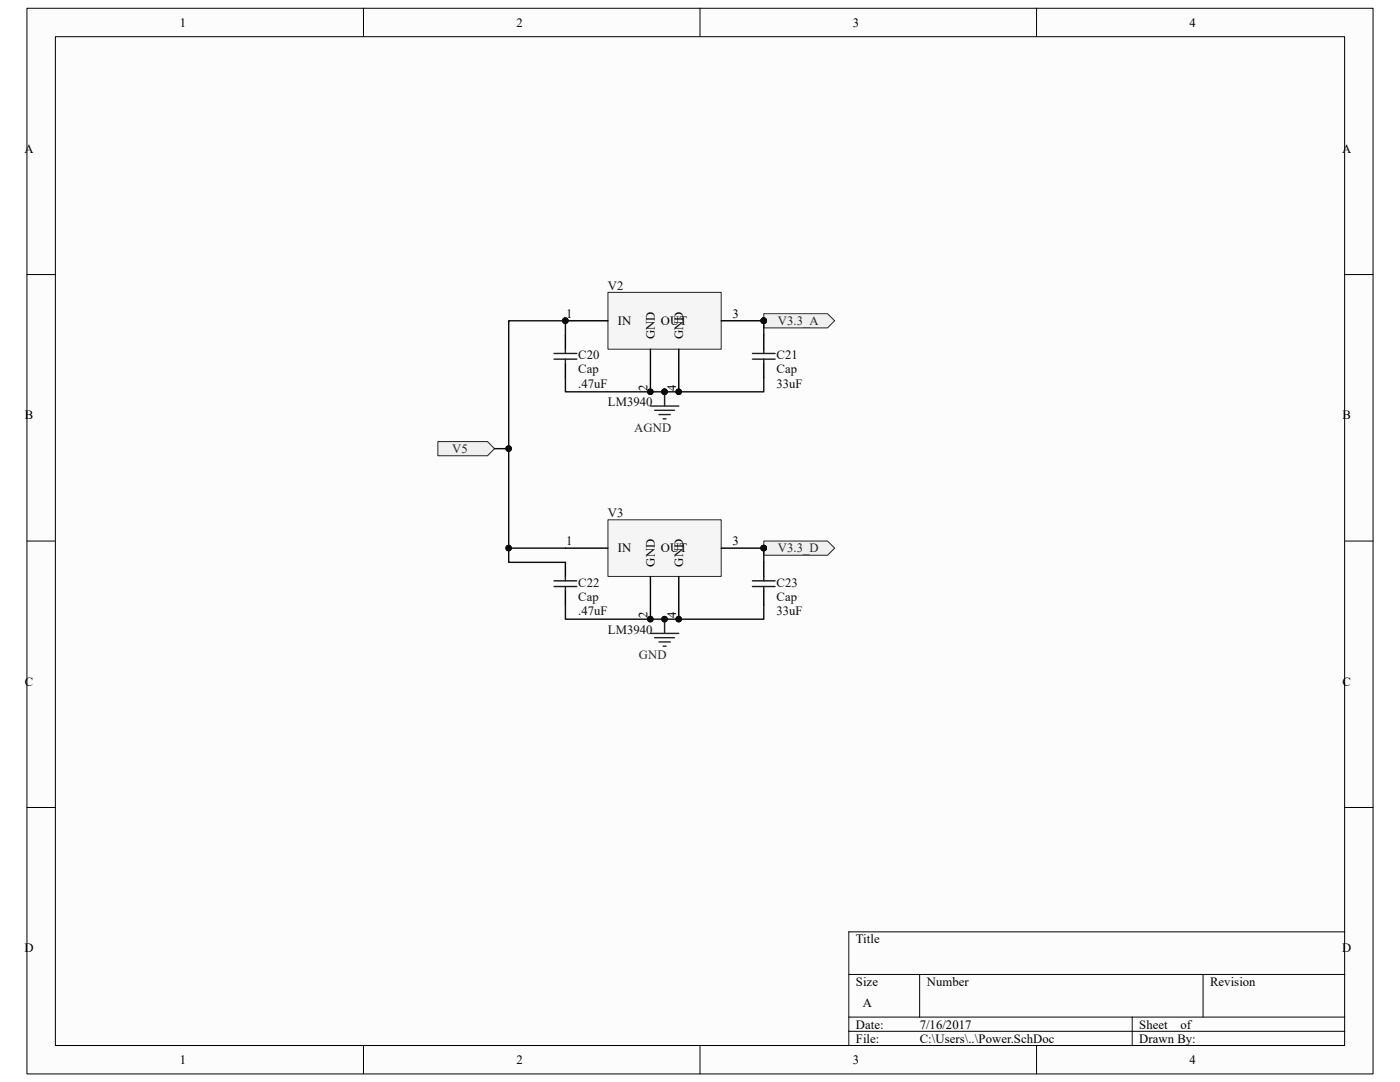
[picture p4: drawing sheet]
<svg xmlns="http://www.w3.org/2000/svg" width="279mm" height="216mm" viewBox="0 0 279 216" stroke-linecap="round" stroke-linejoin="round" font-family="sans-serif">
<path d="M5.4 1.7h268.6v212.6h-268.6z" fill="#fcfcfc"/>
<path d="M5.4 1.7h268.6v212.6h-268.6z" fill="none" stroke="#000" stroke-width=".2"/>
<path d="M11.1 7.4h257.3v201.2h-257.3z" fill="#fcfcfc"/>
<g fill="none" stroke="#000" stroke-width=".2">
<path d="M11 7.3h257.4v201.3h-257.4zM72.5 1.6v5.7M139.7 1.6v5.7M206.9 1.6v5.7M5.4 54.8h5.6M268.4 54.8h5.6M5.4 108h5.6M268.4 108h5.6M5.4 161.1h5.6M268.4 161.1h5.6M169.4 194.4h99M183.5 194.4v8.5"/>
<path d="M240.1 194.4v8.5M268.4 185.9h-99v22.7M72.5 208.6v5.7M139.7 208.6v5.7M169.4 202.9h99M169.4 205.8h99M206.9 208.6v5.7M226 202.9v5.7"/>
</g>
<path d="M152.4 62.6h12.8l1.4 1.4-1.4 1.4h-12.8z" fill-rule="evenodd" fill="#f0f0f0" stroke="#262626" stroke-width=".2"/>
<g fill="#0e0e0e" stroke="#0e0e0e" stroke-width=".2">
<circle cx="152.4" cy="64" r=".55"/>
<circle cx="132.6" cy="78.2" r=".55"/>
</g>
<path d="M132.6 78.2v2.8M129.8 81h5.7M130.7 81.9h3.9M131.5 82.7h2.3M132.3 83.6h.6" fill="none" stroke="#262626" stroke-width=".28"/>
<g fill="#f0f0f0" stroke="#262626" stroke-width=".2">
<path d="M87.4 88.1h9.9l1.4 1.4-1.4 1.4h-9.9z" fill-rule="evenodd"/>
<path d="M152.4 108h12.8l1.4 1.4-1.4 1.4h-12.8z" fill-rule="evenodd"/>
</g>
<g fill="#0e0e0e" stroke="#0e0e0e" stroke-width=".2">
<circle cx="152.4" cy="109.4" r=".55"/>
<circle cx="132.6" cy="123.5" r=".55"/>
</g>
<path d="M129.8 126.4h5.7M130.7 127.2h3.9M131.5 128.1h2.3M132.3 128.9h.6M132.6 123.6v2.8" fill="none" stroke="#262626" stroke-width=".28"/>
<path d="M121.4 58.4h22.5v11.3h-22.5z" fill="#f5f5f5"/>
<path d="M121.3 58.3h22.6v11.4h-22.6z" fill="none" stroke="#262626" stroke-width=".2"/>
<path d="M112.8 64h8.5M129.8 69.7v8.5M135.5 69.7v8.5M143.9 64h8.5" fill="none" stroke="#000" stroke-width=".28"/>
<g fill="#0e0e0e" stroke="#0e0e0e" stroke-width=".2">
<circle cx="112.8" cy="64" r=".55"/>
<circle cx="152.4" cy="64" r=".55"/>
<circle cx="129.8" cy="78.2" r=".55"/>
<circle cx="135.4" cy="78.2" r=".55"/>
</g>
<path d="M121.4 103.8h22.5v11.2h-22.5z" fill="#f5f5f5"/>
<path d="M121.3 103.7h22.6v11.3h-22.6z" fill="none" stroke="#262626" stroke-width=".2"/>
<path d="M112.8 66.8v2.9M112.8 72.5v2.8M152.4 66.8v2.9M152.4 72.5v2.8M112.8 109.4h8.5M112.8 112.2v2.8M112.8 117.9v2.8M129.8 115v8.6M135.5 115v8.6M143.9 109.4h8.5M152.4 112.2v2.8M152.4 117.9v2.8" fill="none" stroke="#000" stroke-width=".28"/>
<g fill="#0e0e0e" stroke="#0e0e0e" stroke-width=".2">
<circle cx="152.4" cy="109.4" r=".55"/>
<circle cx="129.8" cy="123.5" r=".55"/>
<circle cx="135.4" cy="123.5" r=".55"/>
<circle cx="132.6" cy="78.2" r=".55"/>
<circle cx="152.4" cy="64" r=".55"/>
<circle cx="132.6" cy="123.5" r=".55"/>
<circle cx="112.8" cy="64" r=".55"/>
<circle cx="101.5" cy="89.5" r=".55"/>
<circle cx="101.5" cy="109.4" r=".55"/>
</g>
<g fill="none" stroke="#1c1c1c" stroke-width=".28">
<path d="M110.6 70.5h4.5M110.6 71.7h4.5M112.8 69.7v.8M112.8 71.7v.8M150.2 70.5h4.5M150.2 71.7h4.5M152.4 69.7v.8M152.4 71.7v.8M110.6 115.9h4.5M110.6 117h4.5M112.8 115v.9M112.8 117v.9"/>
<path d="M150.2 115.9h4.5M150.2 117h4.5M152.4 115v.9M152.4 117v.9"/>
</g>
<path d="M112.8 75.3v2.9h39.6v-2.9M112.8 66.8v-2.8h-11.3v25.5M152.4 64v2.8M98.7 89.5h2.8v22.7h11.3M101.5 109.4h11.3M152.4 109.4v2.8M112.8 120.7v2.9h39.6v-2.9" fill="none" stroke="#0e0e0e" stroke-width=".28"/>
<g font-size="2.5">
<text x="35.9" y="5.3">1</text>
<text x="103.1" y="5.3">2</text>
<text x="170.2" y="5.3">3</text>
<text x="237.4" y="5.3">4</text>
<text x="4.9" y="30.5">A</text>
<text x="267.9" y="30.5">A</text>
<text x="113" y="63.5">1</text>
<text x="123.3" y="64.9">IN</text>
<text x="131.9" y="64.9">OUT</text>
<text x="146.2" y="63.5">3</text>
<text x="130.7" y="67.7" transform="rotate(-90 130.7 67.7)">GND</text>
<text x="136.3" y="67.7" transform="rotate(-90 136.3 67.7)">GND</text>
<text x="5" y="83.6">B</text>
<text x="129.2" y="78" transform="rotate(-90 129.2 78)">2</text>
<text x="134.9" y="78" transform="rotate(-90 134.9 78)">4</text>
<text x="267.9" y="83.6">B</text>
<text x="113" y="108.8">1</text>
<text x="123.3" y="110.2">IN</text>
<text x="130.7" y="113.1" transform="rotate(-90 130.7 113.1)">GND</text>
<text x="131.9" y="110.2">OUT</text>
<text x="136.3" y="113.1" transform="rotate(-90 136.3 113.1)">GND</text>
<text x="146.2" y="108.8">3</text>
<text x="129.2" y="123.4" transform="rotate(-90 129.2 123.4)">2</text>
<text x="134.9" y="123.4" transform="rotate(-90 134.9 123.4)">4</text>
<text x="5" y="136.8">C</text>
<text x="267.9" y="136.8">C</text>
<text x="4.9" y="190">D</text>
<text x="170.8" y="188.2">Title</text>
<text x="267.9" y="190">D</text>
<text x="170.8" y="196.7">Size</text>
<text x="184.9" y="196.7">Number</text>
<text x="241.5" y="196.7">Revision</text>
<text x="172.2" y="201">A</text>
<text x="170.8" y="205.2">Date:</text>
<text x="170.8" y="208.1">File:</text>
<text x="183.5" y="205.2">7/16/2017</text>
<text x="183.5" y="208.1">C:\Users\..\Power.SchDoc</text>
<text x="227.4" y="205.2">Sheet</text>
<text x="227.4" y="208.1">Drawn By:</text>
<text x="235.6" y="205.2">of</text>
<text x="35.9" y="212.3">1</text>
<text x="103.1" y="212.3">2</text>
<text x="170.2" y="212.3">3</text>
<text x="237.4" y="212.3">4</text>
</g>
<g font-size="2.5" fill="#0e0e0e">
<text x="121.3" y="57.8">V2</text>
<text x="115.4" y="71.7">C20</text>
<text x="155" y="71.7">C21</text>
<text x="115.4" y="77.3">.47uF</text>
<text x="115.4" y="74.5">Cap</text>
<text x="155" y="77.3">33uF</text>
<text x="155" y="74.5">Cap</text>
<text x="121.3" y="81">LM3940</text>
<text x="121.3" y="103.2">V3</text>
<text x="115.4" y="117.1">C22</text>
<text x="115.4" y="119.9">Cap</text>
<text x="155" y="117.1">C23</text>
<text x="155" y="119.9">Cap</text>
<text x="115.4" y="122.7">.47uF</text>
<text x="155" y="122.7">33uF</text>
<text x="121.3" y="126.4">LM3940</text>
</g>
<g font-size="2.5" fill="#262626">
<text x="155.2" y="64.9">V3.3_A</text>
<text x="126.5" y="86.1">AGND</text>
<text x="90.2" y="90.4">V5</text>
<text x="155.2" y="110.2">V3.3_D</text>
<text x="127.5" y="131.5">GND</text>
</g>
</svg>
